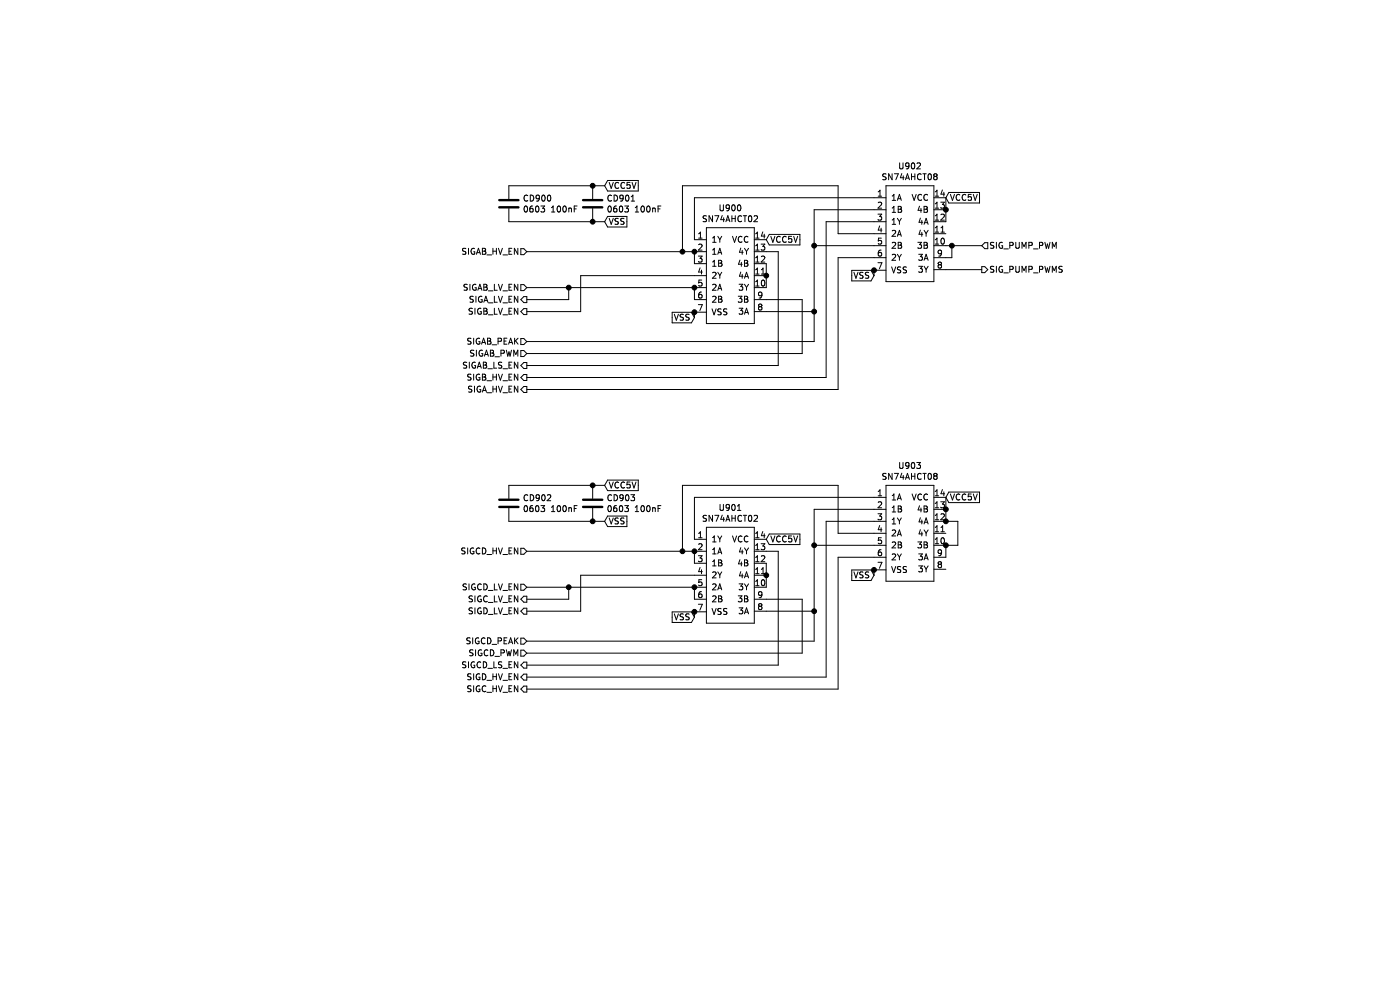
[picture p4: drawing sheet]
EESchema Schematic File Version 4
EELAYER 30 0
EELAYER END
$Descr A4 11693 8268
encoding utf-8
Sheet 4 8
Title ""
Date ""
Rev ""
Comp ""
Comment1 ""
Comment2 ""
Comment3 ""
Comment4 ""
$EndDescr
$Comp
L Rabbit~ECU~Schematic~Symbols:SN74AHCT08 U902
U 1 1
P 7400 2350
F 0 "U902" H 7600 3315 50  0000 C CNN
F 1 "SN74AHCT08" H 7600 3224 50  0000 C CNN
F 2 "Samacsys:SOP65P640X110-14N" H 7400 2350 50  0001 C CNN
F 3 "" H 7400 2350 50  0001 C CNN
	1    7400 2350
	1    0    0    -1  
$EndComp
Text HLabel 4400 2100 0    50   Input ~ 0
SIGAB_HV_EN
Wire Wire Line
	4400 2100 5700 2100
Wire Wire Line
	5800 2200 5800 2100
Wire Wire Line
	5800 2000 5800 1650
Wire Wire Line
	5800 1650 7300 1650
Wire Wire Line
	5700 2100 5700 1550
Wire Wire Line
	5700 1550 7000 1550
Wire Wire Line
	7000 1550 7000 1950
Wire Wire Line
	7000 1950 7300 1950
Connection ~ 5700 2100
Wire Wire Line
	5700 2100 5800 2100
Text GLabel 6400 2000 2    50   Input ~ 0
VCC5V
Connection ~ 5800 2100
$Comp
L Rabbit~ECU~Schematic~Symbols:SN74AHCT02 U900
U 1 1
P 5900 2700
F 0 "U900" H 6100 3665 50  0000 C CNN
F 1 "SN74AHCT02" H 6100 3574 50  0000 C CNN
F 2 "Samacsys:SOP65P640X110-14N" H 5900 2700 50  0001 C CNN
F 3 "" H 5900 2700 50  0001 C CNN
	1    5900 2700
	1    0    0    -1  
$EndComp
Text GLabel 5800 2650 0    50   Input ~ 0
VSS
Text GLabel 7300 2300 0    50   Input ~ 0
VSS
Text GLabel 7900 1650 2    50   Input ~ 0
VCC5V
Text HLabel 4400 2400 0    50   Input ~ 0
SIGAB_LV_EN
Wire Wire Line
	5800 2400 5800 2500
Connection ~ 5800 2400
Wire Wire Line
	4750 2500 4400 2500
Text HLabel 4400 2500 0    50   Output ~ 0
SIGA_LV_EN
Wire Wire Line
	5800 2300 4850 2300
Wire Wire Line
	4850 2300 4850 2600
Wire Wire Line
	4850 2600 4400 2600
Text HLabel 4400 2600 0    50   Output ~ 0
SIGB_LV_EN
Text HLabel 4400 2850 0    50   Input ~ 0
SIGAB_PEAK
Wire Wire Line
	4400 2850 6800 2850
Wire Wire Line
	6800 2850 6800 2600
Wire Wire Line
	6800 1750 7300 1750
Wire Wire Line
	7300 2050 6800 2050
Connection ~ 6800 2050
Wire Wire Line
	6800 2050 6800 1750
Wire Wire Line
	6800 2600 6400 2600
Connection ~ 6800 2600
Wire Wire Line
	6800 2600 6800 2050
Text HLabel 4400 2950 0    50   Input ~ 0
SIGAB_PWM
Wire Wire Line
	4400 2950 6700 2950
Wire Wire Line
	6700 2950 6700 2500
Wire Wire Line
	6400 2500 6700 2500
Wire Wire Line
	6400 2100 6500 2100
Wire Wire Line
	6500 2100 6500 3050
Wire Wire Line
	6500 3050 4400 3050
Wire Wire Line
	6400 2200 6400 2300
Text HLabel 4400 3050 0    50   Output ~ 0
SIGAB_LS_EN
$Comp
L Device:C CD900
U 1 1
P 4250 1700
F 0 "CD900" H 4365 1746 50  0000 L CNN
F 1 "0603 100nF" H 4365 1655 50  0000 L CNN
F 2 "Samacsys:RESC1608X55N" H 4288 1550 50  0001 C CNN
F 3 "~" H 4250 1700 50  0001 C CNN
	1    4250 1700
	1    0    0    -1  
$EndComp
$Comp
L Device:C CD901
U 1 1
P 4950 1700
F 0 "CD901" H 5065 1746 50  0000 L CNN
F 1 "0603 100nF" H 5065 1655 50  0000 L CNN
F 2 "Samacsys:RESC1608X55N" H 4988 1550 50  0001 C CNN
F 3 "~" H 4950 1700 50  0001 C CNN
	1    4950 1700
	1    0    0    -1  
$EndComp
Connection ~ 4950 1550
Wire Wire Line
	4950 1550 5050 1550
Wire Wire Line
	4250 1550 4950 1550
Wire Wire Line
	4250 1850 4950 1850
Connection ~ 4950 1850
Wire Wire Line
	4950 1850 5050 1850
Text GLabel 5050 1550 2    50   Input ~ 0
VCC5V
Text GLabel 5050 1850 2    50   Input ~ 0
VSS
Wire Wire Line
	7300 1850 6900 1850
Wire Wire Line
	6900 1850 6900 3150
Wire Wire Line
	6900 3150 4400 3150
Text HLabel 4400 3250 0    50   Output ~ 0
SIGA_HV_EN
Text HLabel 4400 3150 0    50   Output ~ 0
SIGB_HV_EN
Wire Wire Line
	4400 3250 7000 3250
Wire Wire Line
	7000 3250 7000 2150
Wire Wire Line
	7000 2150 7300 2150
Wire Wire Line
	7900 1650 7900 1750
Connection ~ 7900 1750
Wire Wire Line
	7900 1750 7900 1850
$Comp
L Rabbit~ECU~Schematic~Symbols:SN74AHCT08 U903
U 1 1
P 7400 4850
F 0 "U903" H 7600 5815 50  0000 C CNN
F 1 "SN74AHCT08" H 7600 5724 50  0000 C CNN
F 2 "Samacsys:SOP65P640X110-14N" H 7400 4850 50  0001 C CNN
F 3 "" H 7400 4850 50  0001 C CNN
	1    7400 4850
	1    0    0    -1  
$EndComp
Text HLabel 4400 4600 0    50   Input ~ 0
SIGCD_HV_EN
Wire Wire Line
	4400 4600 5700 4600
Wire Wire Line
	5800 4700 5800 4600
Wire Wire Line
	5800 4500 5800 4150
Wire Wire Line
	5800 4150 7300 4150
Wire Wire Line
	5700 4600 5700 4050
Wire Wire Line
	5700 4050 7000 4050
Wire Wire Line
	7000 4050 7000 4450
Wire Wire Line
	7000 4450 7300 4450
Connection ~ 5700 4600
Wire Wire Line
	5700 4600 5800 4600
Text GLabel 6400 4500 2    50   Input ~ 0
VCC5V
Connection ~ 5800 4600
$Comp
L Rabbit~ECU~Schematic~Symbols:SN74AHCT02 U901
U 1 1
P 5900 5200
F 0 "U901" H 6100 6165 50  0000 C CNN
F 1 "SN74AHCT02" H 6100 6074 50  0000 C CNN
F 2 "Samacsys:SOP65P640X110-14N" H 5900 5200 50  0001 C CNN
F 3 "" H 5900 5200 50  0001 C CNN
	1    5900 5200
	1    0    0    -1  
$EndComp
Text GLabel 5800 5150 0    50   Input ~ 0
VSS
Text GLabel 7300 4800 0    50   Input ~ 0
VSS
Text GLabel 7900 4150 2    50   Input ~ 0
VCC5V
Text HLabel 4400 4900 0    50   Input ~ 0
SIGCD_LV_EN
Wire Wire Line
	5800 4900 5800 5000
Connection ~ 5800 4900
Wire Wire Line
	4750 5000 4400 5000
Text HLabel 4400 5000 0    50   Output ~ 0
SIGC_LV_EN
Wire Wire Line
	5800 4800 4850 4800
Wire Wire Line
	4850 4800 4850 5100
Wire Wire Line
	4850 5100 4400 5100
Text HLabel 4400 5100 0    50   Output ~ 0
SIGD_LV_EN
Text HLabel 4400 5350 0    50   Input ~ 0
SIGCD_PEAK
Wire Wire Line
	4400 5350 6800 5350
Wire Wire Line
	6800 5350 6800 5100
Wire Wire Line
	6800 4250 7300 4250
Wire Wire Line
	7300 4550 6800 4550
Connection ~ 6800 4550
Wire Wire Line
	6800 4550 6800 4250
Wire Wire Line
	6800 5100 6400 5100
Connection ~ 6800 5100
Wire Wire Line
	6800 5100 6800 4550
Text HLabel 4400 5450 0    50   Input ~ 0
SIGCD_PWM
Wire Wire Line
	4400 5450 6700 5450
Wire Wire Line
	6700 5450 6700 5000
Wire Wire Line
	6400 5000 6700 5000
Wire Wire Line
	6400 4600 6500 4600
Wire Wire Line
	6500 4600 6500 5550
Wire Wire Line
	6500 5550 4400 5550
Wire Wire Line
	6400 4700 6400 4800
Text HLabel 4400 5550 0    50   Output ~ 0
SIGCD_LS_EN
$Comp
L Device:C CD902
U 1 1
P 4250 4200
F 0 "CD902" H 4365 4246 50  0000 L CNN
F 1 "0603 100nF" H 4365 4155 50  0000 L CNN
F 2 "Samacsys:RESC1608X55N" H 4288 4050 50  0001 C CNN
F 3 "~" H 4250 4200 50  0001 C CNN
	1    4250 4200
	1    0    0    -1  
$EndComp
$Comp
L Device:C CD903
U 1 1
P 4950 4200
F 0 "CD903" H 5065 4246 50  0000 L CNN
F 1 "0603 100nF" H 5065 4155 50  0000 L CNN
F 2 "Samacsys:RESC1608X55N" H 4988 4050 50  0001 C CNN
F 3 "~" H 4950 4200 50  0001 C CNN
	1    4950 4200
	1    0    0    -1  
$EndComp
Connection ~ 4950 4050
Wire Wire Line
	4950 4050 5050 4050
Wire Wire Line
	4250 4050 4950 4050
Wire Wire Line
	4250 4350 4950 4350
Connection ~ 4950 4350
Wire Wire Line
	4950 4350 5050 4350
Text GLabel 5050 4050 2    50   Input ~ 0
VCC5V
Text GLabel 5050 4350 2    50   Input ~ 0
VSS
Wire Wire Line
	7300 4350 6900 4350
Wire Wire Line
	6900 4350 6900 5650
Wire Wire Line
	6900 5650 4400 5650
Text HLabel 4400 5750 0    50   Output ~ 0
SIGC_HV_EN
Text HLabel 4400 5650 0    50   Output ~ 0
SIGD_HV_EN
Wire Wire Line
	4400 5750 7000 5750
Wire Wire Line
	7000 5750 7000 4650
Wire Wire Line
	7000 4650 7300 4650
Wire Wire Line
	7900 4150 7900 4250
Connection ~ 7900 4250
Wire Wire Line
	7900 4250 7900 4350
Wire Wire Line
	7900 4350 8000 4350
Wire Wire Line
	8000 4350 8000 4550
Wire Wire Line
	8000 4550 7900 4550
Connection ~ 7900 4350
Wire Wire Line
	7900 4650 7900 4550
Connection ~ 7900 4550
Wire Wire Line
	6400 2300 6400 2400
Connection ~ 6400 2300
Wire Wire Line
	6400 4900 6400 4800
Connection ~ 6400 4800
Wire Wire Line
	4750 4900 5800 4900
Wire Wire Line
	4400 4900 4750 4900
Connection ~ 4750 4900
Wire Wire Line
	4750 4900 4750 5000
Wire Wire Line
	4750 2400 5800 2400
Wire Wire Line
	4400 2400 4750 2400
Connection ~ 4750 2400
Wire Wire Line
	4750 2400 4750 2500
Text HLabel 8200 2050 2    50   Input ~ 0
SIG_PUMP_PWM
Wire Wire Line
	7900 2050 7950 2050
Wire Wire Line
	7950 2050 7950 2150
Wire Wire Line
	7950 2150 7900 2150
Connection ~ 7950 2050
Wire Wire Line
	7950 2050 8200 2050
Wire Wire Line
	7900 2250 8200 2250
Text HLabel 8200 2250 2    50   Output ~ 0
SIG_PUMP_PWMS
Wire Wire Line
	5800 2650 5800 2605
Connection ~ 5800 2605
Wire Wire Line
	5800 2605 5800 2600
Wire Wire Line
	7300 2300 7300 2255
Connection ~ 7300 2255
Wire Wire Line
	7300 2255 7300 2250
Wire Wire Line
	7300 4800 7300 4755
Connection ~ 7300 4755
Wire Wire Line
	7300 4755 7300 4750
Wire Wire Line
	5800 5150 5800 5105
Connection ~ 5800 5105
Wire Wire Line
	5800 5105 5800 5100
$EndSCHEMATC
